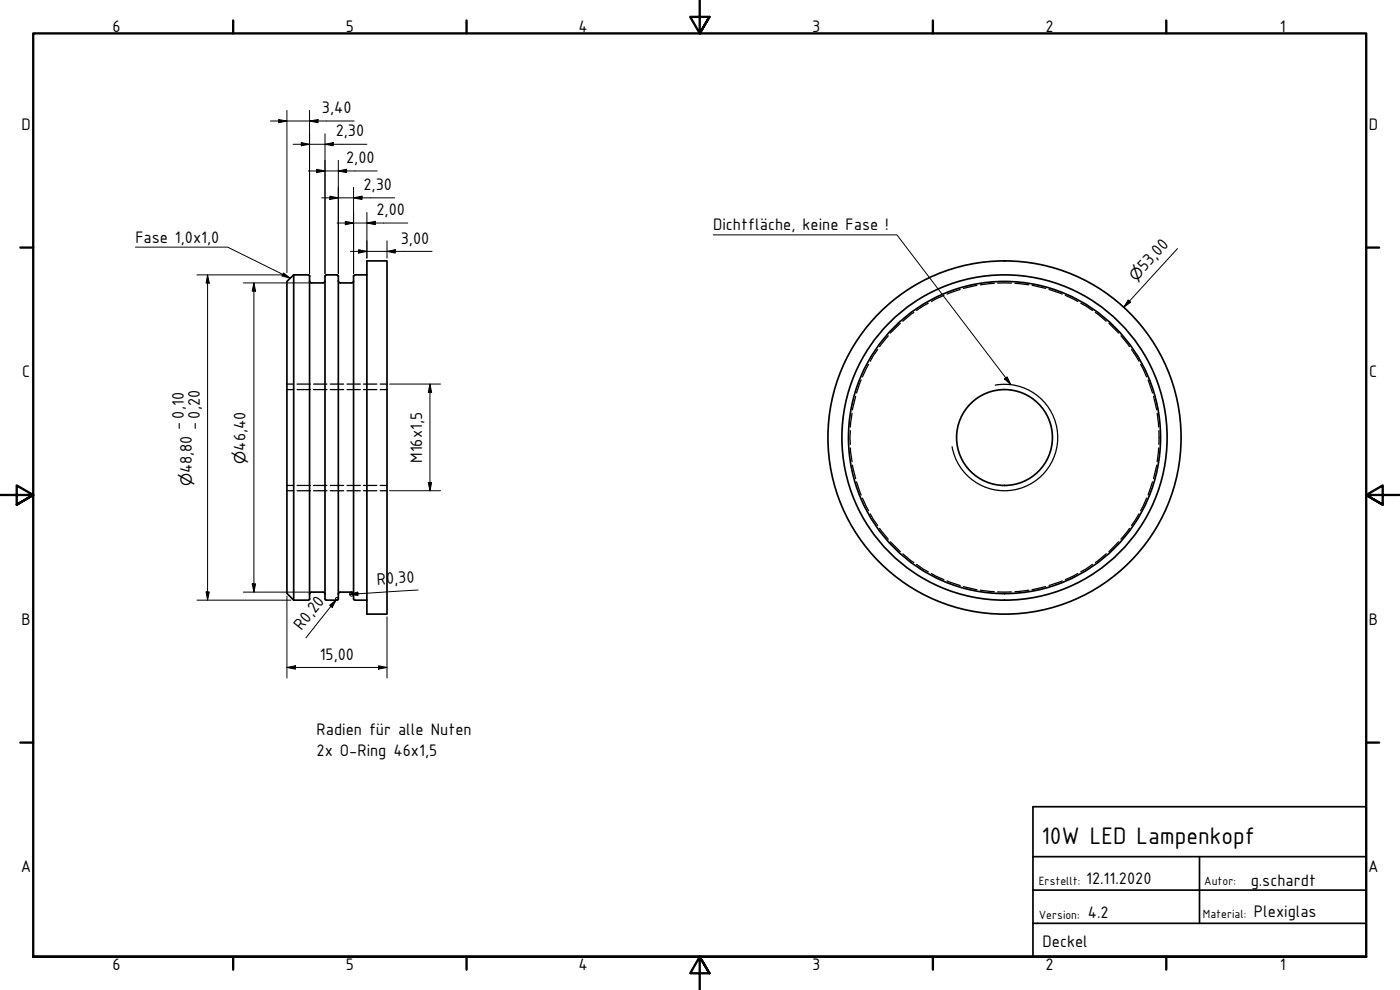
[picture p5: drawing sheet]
<svg xmlns="http://www.w3.org/2000/svg" width="420mm" height="297mm" viewBox="0 0 420 297" stroke-linecap="round" stroke-linejoin="round" font-family="sans-serif">
<!-- layer: Verdeckt (ISO) -->
<g fill="none" stroke="#000" stroke-width=".38">
<path d="M270.2 97l-3 2.9M274.3 93.8l-3.3 2.6M278.6 91l-3.5 2.1M283.3 88.6l-3.8 1.9M288.2 86.9l-4 1.4M293.2 85.6l-4.1 .9M298.4 85l-4.1 .5M299.4 84.9h4.1M304.6 85l4.1 .5M309.8 85.6l4 .9M314.8 86.9l4 1.4M319.7 88.6l3.8 1.9"/>
<path d="M324.4 91l3.5 2.1M328.7 93.8l3.3 2.6M332.8 97l2.9 2.9M86.1 116.9h2M86.1 115.2h2M89.2 116.9h4M89.2 115.2h4M94.1 116.9h4M94.1 115.2h4M99.1 116.9h4M99.1 115.2h4M104.1 116.9h4"/>
<path d="M104.1 115.2h4M109.1 116.9h4M109.1 115.2h4M114.1 116.9h2M114.1 115.2h2M256.8 118.9l-1 4.1M258.4 114l-1.4 3.9M260.7 109.3l-1.9 3.8M263.4 104.9l-2.2 3.5M266.6 100.8l-2.6 3.2M336.4 100.8l2.6 3.2M339.6 104.9l2.2 3.5"/>
<path d="M342.3 109.3l1.8 3.8M344.6 114l1.3 3.9M346.2 118.9l1 4.1M255.2 129.2v4.1M255.2 134.4l.5 4.1M255.7 124l-.5 4.1M255.8 139.6l1 4M347.2 139.6l-1 4M347.3 124l.4 4.1M347.7 134.4l-.4 4.1M347.8 129.2v4.1M86.1 145.7h2"/>
<path d="M86.1 147.2h2M89.2 145.7h4M89.2 147.2h4M94.1 145.7h4M94.1 147.2h4M99.1 145.7h4M99.1 147.2h4M104.1 145.7h4M104.1 147.2h4M109.1 145.7h4M109.1 147.2h4M114.1 145.7h2"/>
<path d="M114.1 147.2h2M257 144.6l1.4 3.9M258.8 149.5l1.9 3.7M261.2 154.2l2.2 3.5M264 158.5l2.6 3.3M339 158.5l-2.6 3.3M341.8 154.2l-2.2 3.5M344.1 149.5l-1.8 3.7M345.9 144.6l-1.3 3.9M267.2 162.5l3 3M271 166.2l3.3 2.6M275.1 169.3l3.5 2.3"/>
<path d="M279.5 172.1l3.8 1.8M284.2 174.3l4 1.4M289.1 176l4.1 .9M294.3 177.1l4.1 .4M299.4 177.6h4.1M308.7 177.1l-4.1 .4M313.8 176l-4 .9M318.8 174.3l-4 1.4M323.5 172.1l-3.8 1.8M327.9 169.3l-3.5 2.3M332 166.2l-3.3 2.6M335.7 162.5l-2.9 3"/>
</g>
<!-- layer: Sichtbar (ISO) -->
<g fill="none" stroke="#000" stroke-width=".51">
<path d="M110.1 78.3h6v106h-6zM88.1 82.5l-2 1.9v93.6l2 2.1M88.1 82.5v97.6M88.1 82.5h4.4M92.6 82.5l.4 .4M92.9 84.3l.2 .4 .4 .2M92.9 82.9v96.8M97.5 82.9v96.8l.4 .4h3.2l.4-.4v-96.8M97.5 84.3l-.1 .4-.5 .2h-3.4M97.5 82.9l.4-.4h3.2l.4 .4M101.5 84.3l.2 .4 .4 .2h3.4M106.1 82.9v96.8l.4 .4h3.6"/>
<path d="M106.1 84.3l-.2 .4-.4 .2M110.1 82.5h-3.6l-.4 .4M93 179.7l-.4 .4M93.5 177.7l-.4 .1-.2 .5M93.5 177.7h3.4l.5 .1 .1 .5M105.5 177.7l.4 .1 .2 .5M105.5 177.7h-3.4l-.4 .1-.2 .5M88.1 180.1h4.4"/>
<circle cx="301.5" cy="131.3" r="48.8"/>
<circle cx="301.5" cy="131.3" r="46.8"/>
<circle cx="301.5" cy="131.3" r="53"/>
<circle cx="301.5" cy="131.3" r="14.4"/>
</g>
<!-- layer: Sichtbar schmal (ISO) -->
<path d="M298.7 115.5a16 16 0 0 1 18.5 13 16 16 0 0 1-13 18.5 16 16 0 0 1-18.5-13" fill="none" stroke="#000" stroke-width=".38"/>
<!-- layer: Rahmen (ISO) -->
<g fill="none" stroke="#000" stroke-width=".7">
<path d="M70 6.1v3.9M140 6.1v3.9M210 0v10l-2.9-4.9h5.8l-2.9 4.9 2.9-4.9M280 6.1v3.9M350 6.1v3.9M6.1 74.3h3.9M410 74.3h3.9M0 148.5h10l-5-2.8v5.7l5-2.9-5 2.9M420 148.5h-10l5-2.8v5.7l-5-2.9 5 2.9M6.1 222.8h3.9M410 222.8h3.9M10 287.1v-277.1h400v277.1h-400h400"/>
<path d="M70 287.1v3.8M140 287.1v3.8M212.9 292l-2.9-4.9 2.9 4.9h-5.8l2.9-4.9v9.9M280 287.1v3.8M350 287.1v3.8"/>
</g>
<!-- layer: Titel (ISO) -->
<path d="M310 242h100v45.1h-100zM310 257h100M360 257v20M310 277h100M310 267.1h100" fill="none" stroke="#000" stroke-width=".51"/>
<g fill="none" stroke="#000" stroke-width=".3">
<path d="M81.2 36.3h25.1M83.6 35.9l2.5 .4-2.5 .5zM86.1 33.1v48.7M92.9 36.3l2.5-.4v.9zM92.9 33.1v49M87.9 43.3h22.2M90.4 42.8l2.5 .5-2.5 .4zM92.5 51.3h20.7M95 50.8l2.5 .5-2.5 .5zM96.5 59.4h21.9M97.5 43.3l2.5-.5v.9zM97.5 40.1v42"/>
<path d="M99 58.9l2.5 .5-2.5 .5zM101.5 51.3l2.5-.5v1zM101.5 48.1v34M106.1 59.4l2.5-.5v1zM106.1 56.2v25.9M101.2 66.9h21.2M103.6 66.4l2.5 .5-2.5 .5zM105.2 75.4h24.5M107.6 74.9l2.5 .5-2.5 .5zM110.1 66.9l2.5-.5v1zM110.1 63.7v13.8M116.1 75.4l2.5-.5v1z"/>
<path d="M116.1 72.2v5.3M353.4 74.6l-16.2 17.6M59.1 82.5h25.9M62.3 82.5l.5 2.4h-1zM62.3 82.5v97.6M73 84.9h19.7M76.2 84.9l.5 2.5h-1zM76.2 84.9v92.8M338.6 90l.7 .7-2.1 1.5zM116.9 115.2h15.3M129 115.2l.5 2.6h-1zM129 115.2v32"/>
<path d="M116.9 147.2h15.3M128.5 144.8h1l-.5 2.4zM61.8 177.6h1l-.5 2.5zM73 177.7h19.7M75.7 175.2h1l-.5 2.5zM86.1 178.9v24.5M100.8 179.4a.41 .41 0 0 1 .7 .1 .41 .41 0 0 1-.4 .6 .41 .41 0 0 1-.4-.6M104.9 178.3l2.5-.6v1zM105.1 177.8a.6 .6 0 0 1 1 .3 .6 .6 0 0 1-.6 .8 .6 .6 0 0 1-.6-.8M125.5 177l-20.6 1.3M59.1 180.1h28.2M98.9 181.6l2-1.6-1.2 2.2z"/>
<path d="M100.9 180l-9.1 11.4M113.6 199.8l2.5 .5-2.5 .5zM116.1 185.1v18.3M86.1 200.3l2.5-.5v1zM86.1 200.3h30"/>
</g>
<g fill="#000">
<path d="M83.6 35.9l2.5 .4-2.5 .5z" fill-rule="evenodd"/>
<path d="M92.9 36.3l2.5-.4v.9z" fill-rule="evenodd"/>
<path d="M90.4 42.8l2.5 .5-2.5 .4z" fill-rule="evenodd"/>
<path d="M95 50.8l2.5 .5-2.5 .5z" fill-rule="evenodd"/>
<path d="M99 58.9l2.5 .5-2.5 .5z" fill-rule="evenodd"/>
<path d="M97.5 43.3l2.5-.5v.9z" fill-rule="evenodd"/>
<path d="M101.5 51.3l2.5-.5v1z" fill-rule="evenodd"/>
<path d="M106.1 59.4l2.5-.5v1z" fill-rule="evenodd"/>
<path d="M103.6 66.4l2.5 .5-2.5 .5z" fill-rule="evenodd"/>
<path d="M107.6 74.9l2.5 .5-2.5 .5z" fill-rule="evenodd"/>
<path d="M110.1 66.9l2.5-.5v1z" fill-rule="evenodd"/>
<path d="M116.1 75.4l2.5-.5v1z" fill-rule="evenodd"/>
<path d="M62.3 82.5l.5 2.4h-1z" fill-rule="evenodd"/>
<path d="M76.2 84.9l.5 2.5h-1z" fill-rule="evenodd"/>
<path d="M338.6 90l.7 .7-2.1 1.5z" fill-rule="evenodd"/>
<path d="M129 115.2l.5 2.6h-1z" fill-rule="evenodd"/>
<path d="M128.5 144.8h1l-.5 2.4z" fill-rule="evenodd"/>
<path d="M61.8 177.6h1l-.5 2.5z" fill-rule="evenodd"/>
<path d="M75.7 175.2h1l-.5 2.5z" fill-rule="evenodd"/>
<path d="M104.9 178.3l2.5-.6v1z" fill-rule="evenodd"/>
<path d="M86.1 200.3l2.5-.5v1z" fill-rule="evenodd"/>
<path d="M98.9 181.6l2-1.6-1.2 2.2z" fill-rule="evenodd"/>
<path d="M113.6 199.8l2.5 .5-2.5 .5z" fill-rule="evenodd"/>
</g>
<!-- layer: Symbol (ISO) -->
<path d="M40.6 74.2h27.7l18.8 9.3M214.1 70.5h55.1l34.1 44.9M85.1 81.9l2 1.6-2.5-.7zM301.4 113.7l.9-.6 1 2.3z" fill="none" stroke="#000" stroke-width=".3"/>
<g fill="#000">
<path d="M85.1 81.9l2 1.6-2.5-.7z" fill-rule="evenodd"/>
<path d="M301.4 113.7l.9-.6 1 2.3z" fill-rule="evenodd"/>
</g>
<text font-size="7.7" x="312.5" y="253.2">10W LED Lampenkopf</text>
<g font-size="5.4">
<text x="33.8" y="9.6">6</text>
<text x="103.8" y="9.6">5</text>
<text x="173.6" y="9.6">4</text>
<text x="243.8" y="9.6">3</text>
<text x="313.8" y="9.6">2</text>
<text x="384.1" y="9.6">1</text>
<text x="96.6" y="34">3,40</text>
<text x="6.5" y="38.9">D</text>
<text x="100.8" y="40.9">2,30</text>
<text x="410.8" y="38.9">D</text>
<text x="103.9" y="49">2,00</text>
<text x="109.1" y="57.1">2,30</text>
<text x="113" y="64.6">2,00</text>
<text x="214.1" y="69.1">Dichtfläche, keine Fase !</text>
<text x="40.6" y="72.9">Fase 1,0x1,0</text>
<text x="120.3" y="73.1">3,00</text>
<text x="343.5" y="81.6" transform="rotate(-48 343.5 81.6)">53,00</text>
<text x="6.6" y="113.1">C</text>
<text x="410.9" y="113.1">C</text>
<text x="54.9" y="128.9" transform="rotate(-90 54.9 128.9)">-0,10</text>
<text x="59.7" y="128.9" transform="rotate(-90 59.7 128.9)">-0,20</text>
<text x="73.7" y="135.2" transform="rotate(-90 73.7 135.2)">46,40</text>
<text x="57.6" y="142" transform="rotate(-90 57.6 142)">48,80</text>
<text x="126.7" y="138.9" transform="rotate(-90 126.7 138.9)">M16x1,5</text>
<text x="113.2" y="175.5" transform="rotate(-4 113.2 175.5)">R0,30</text>
<text x="6.5" y="187.4">B</text>
<text x="90.5" y="189.3" transform="rotate(-52 90.5 189.3)">R0,20</text>
<text x="410.8" y="187.4">B</text>
<text x="95.9" y="198">15,00</text>
<text x="95" y="220.6">Radien für alle Nuten</text>
<text x="95" y="226.9">2x O-Ring 46x1,5</text>
<text x="6.3" y="261.7">A</text>
<text x="410.6" y="261.7">A</text>
<text x="326" y="265.2">12.11.2020</text>
<text x="375.3" y="265.9">g.schardt</text>
<text x="326.5" y="275.3">4.2</text>
<text x="376.3" y="275.1">Plexiglas</text>
<text x="312.9" y="284.3">Deckel</text>
<text x="33.8" y="290.9">6</text>
<text x="103.8" y="290.9">5</text>
<text x="173.6" y="290.9">4</text>
<text x="243.8" y="290.9">3</text>
<text x="313.8" y="290.9">2</text>
<text x="384.1" y="290.9">1</text>
</g>
<g font-size="4.6">
<text x="340.9" y="84.6" transform="rotate(-48 340.9 84.6)">⌀</text>
<text x="73.7" y="139.1" transform="rotate(-90 73.7 139.1)">⌀</text>
<text x="57.6" y="145.9" transform="rotate(-90 57.6 145.9)">⌀</text>
</g>
<g font-size="3.9">
<text x="311.7" y="265.5">Erstellt:</text>
<text x="361.4" y="265.7">Autor:</text>
<text x="311.8" y="275.8">Version:</text>
<text x="361" y="275.6">Material:</text>
</g>
</svg>
